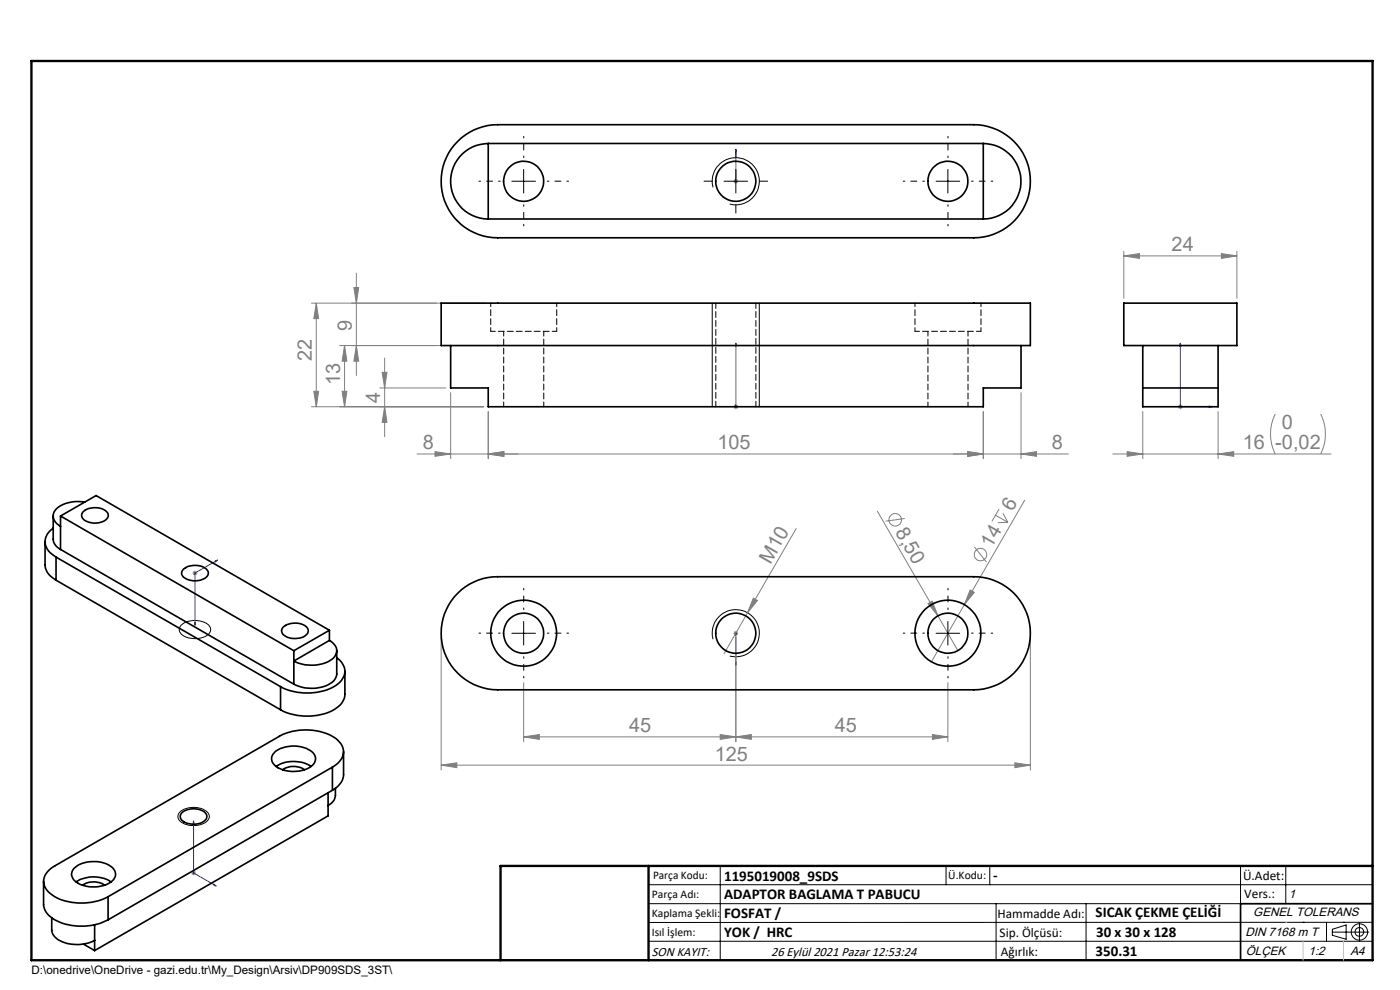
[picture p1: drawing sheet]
<svg xmlns="http://www.w3.org/2000/svg" width="297mm" height="210mm" viewBox="0 0 297 210" stroke-linecap="round" stroke-linejoin="round" font-family="sans-serif">
<g fill="none" stroke="#808080" stroke-width=".21">
<path d="M155.6 38.4h1M155.8 38.1l.7 .7M156.1 38v.9M156.5 38.1l-.7 .7M75.6 58v21.6M238.4 54.3l3.3-.5v1zM238.4 53.3v10M238.4 54.3h24M259.1 53.8l3.3 .5-3.3 .5zM262.4 53.3v10M66.1 64.3h37M67.1 64.3v22"/>
<path d="M67.1 64.3l.5 3.3h-1zM72.1 73.3h32.5M73.1 73.3v13M73.1 73.3l.5 3.3h-1zM75.1 61h1l-.5 3.3zM75.6 73.3l.5 3.3h-1zM81.1 79h1l-.5 3.3zM81.6 75.9v16.7M66.1 86.3h36.5M66.6 83h1l-.5 3.3zM72.6 83h1l-.5 3.3zM80.6 82.3h14"/>
<path d="M81.6 86.3l.5 3.3h-1zM88.5 96.3h138.2M92.3 95.8l3.3 .5-3.3 .5zM95.6 83.3v14M103.6 96.3l3.3-.5v1zM103.6 87.3v10M155.6 86.3h1M155.8 85.9l.7 .7M156.1 85.8v1M156.5 85.9l-.7 .7M205.3 95.8l3.3 .5-3.3 .5zM208.6 87.3v10"/>
<path d="M216.6 96.3l3.3-.5v1zM216.6 83.3v14M236.1 96.3h46.3M239.1 95.8l3.3 .5-3.3 .5zM242.4 87.3v10M249.9 86.3h1M250 85.9l.8 .7M250.4 85.8v1M250.8 85.9l-.8 .7M258.4 87.3v10M258.4 96.3l3.3-.5v1zM270.5 87.8a9.3 9.3 0 0 0 0 8.5"/>
<path d="M280.2 87.8a9.6 9.6 0 0 1 0 8.5M168.9 112.1l-10.3 17.9M186.1 108.4l12.9 22.2M191.9 110l-4 .6M206.7 116l2.6 3.2M211.2 109.3l2.6 1.5M211.9 108l-1.5 2.6M212.8 108.9l1 1.9M213.8 110.8l-2.1 .1M217.4 106.1l-12.8 22.2M40.9 121.6h1M41 121.2l.7 .7"/>
<path d="M41.3 121.1v1M41.7 121.2l-.7 .7M93.6 135.3v28M155.6 134.3h1M155.8 134l.7 .7M156.1 133.8v1M156.1 135.3v22M156.5 134l-.7 .7M158.6 130l-5 8.7M159.8 126.9l.9 .5-2.1 2.6zM196.9 128l.9-.5 1.2 3.1zM199 130.6l4.2 7.4"/>
<path d="M204.6 128.3l-7 12.1M205.8 125.2l.9 .5-2.1 2.6zM218.6 135.3v28M111.1 156.3l3.3-.5v1zM111.1 156.3h90M111.1 144.8v12.5M152.8 155.8l3.3 .5-3.3 .5zM156.1 156.3l3.3-.5v1zM197.8 155.8l3.3 .5-3.3 .5zM201.1 144.8v12.5M93.6 162.3l3.3-.5v1zM93.6 162.3h125"/>
<path d="M215.3 161.8l3.3 .5-3.3 .5zM40.6 185.2h1M40.7 184.8l.7 .7M41.1 184.7v1M41.4 184.8l-.7 .7"/>
<circle cx="189.9" cy="110.3" r="1.32"/>
<circle cx="208" cy="117.6" r="1.32"/>
</g>
<g fill="none" stroke="#000" stroke-width=".21">
<path d="M108.6 38.4h5M111.1 35.9v5M151.3 39.7a5 5 0 0 1 4.4-6.2 5 5 0 0 1 5.4 5.4 5 5 0 0 1-6.3 4.4M153.6 38.4h5M156.1 35.9v5M198.6 38.4h5M201.1 35.9v5M151.1 64.3v22M161.1 64.3v22M38.5 132.5a4.7 4.7 0 0 1 5.9 .3 1.56 1.56 0 0 1-1.2 2.3 4.9 4.9 0 0 1-4.8-.7l-.1-.1a1.22 1.22 0 0 1 .2-1.8zM108.6 134.3h5M111.1 131.8v5"/>
<path d="M151.3 135.6a5 5 0 0 1 4.4-6.2 5 5 0 0 1 5.4 5.4 5 5 0 0 1-6.3 4.4M198.6 134.3h5M201.1 131.8v5M38.2 172.2a4.6 4.6 0 0 1 6 .3 1.68 1.68 0 0 1-1.4 2.4 4.4 4.4 0 0 1-5-1.2v-.9zM137.6 187.7h153.6M137.6 191.7h153.6M137.6 199.7h153.6M152.8 183.7v20M200.7 183.7v4M210 183.7v4M211.3 191.7v12M230.4 191.7v12"/>
<path d="M263.2 183.7v20M272.8 183.7v8M276.4 195.6h.1M281.4 195.6v4.1M282.6 197.7h7.8M282.6 197.1l3-.9v3l-3-.8zM285 195.6h.1M288.4 195.8v3.8M291.2 195.6l-153.6 .1"/>
<circle cx="288.4" cy="197.7" r="1.74"/>
<circle cx="288.4" cy="197.7" r=".93"/>
</g>
<g fill="none" stroke="#00f" stroke-width=".21">
<path d="M156.1 31.7v.6v-.6M156.1 38.3v.3zM156.1 38.4h.1M156.1 31.7v6.7M156.1 72.8v.6v-.6M156.1 72.8v13.5M250.4 72.8v13.5h6.8M250.4 72.8l.2 .6h-.3zM156.1 86.1v.4zM156.1 86.3h.1M256.5 86.1l.7 .2-.7 .2zM45.6 118.9l.5-.1-.5 .4z"/>
<path d="M46.1 118.8l-4.8 2.8v11M41.2 132.1l.3-.1-.2 .6zM156.1 134.2v.3zM156.1 134.3h.1M156.1 134.3v6.8M156.1 141.1v-.7v.7M41.1 174.1l.1 .7-.2-.2zM41.1 174.1v11.1l4.8 2.8M45.4 187.5l.5 .5-.5-.2z"/>
</g>
<path d="M106.2 203.7h185" fill="none" stroke="#000" stroke-width=".25"/>
<path d="M291.2 191.7h-28v12" fill="none" stroke="#000" stroke-width=".35"/>
<path d="M6.7 12.9h284.5v190.8h-284.5zM137.6 183.7v20M291.2 183.7h-185v20" fill="none" stroke="#000" stroke-width=".5"/>
<path d="M272.8 195.6h.1M276.4 199.7v4M285 199.7v4" fill="none" stroke="#c0c0c0" stroke-width=".21"/>
<g fill="none" stroke="#000" stroke-width=".21" stroke-dasharray="15.2 1.3 1.3 1.3" stroke-dashoffset="14.9">
<path d="M106.1 38.4h-4.5M111.1 33.4v-4.5M116.1 38.4h4.5M196.1 38.4h-4.5M201.1 33.4v-4.5M206.1 38.4h4.5M111.1 43.4v4.5M201.1 43.4v4.5M106.1 134.3h-4.5M111.1 129.3v-4.5M111.1 139.3v4.5M116.1 134.3h4.5"/>
<path d="M196.1 134.3h-4.5M201.1 129.3v-4.5M201.1 139.3v4.5M206.1 134.3h4.5"/>
</g>
<path d="M151.1 38.4h-1.7M156.1 33.4v-1.7M161.1 38.4h1.8M156.1 43.4v1.8" fill="none" stroke="#000" stroke-width=".21" stroke-dasharray="15.2 1.3 1.3 1.3"/>
<g fill="#00f">
<path d="M156.1 86.1v.4zM156.1 72.8v.6z"/>
<path d="M156.1 140.4v.7zM156.1 134.2v.3z"/>
<path d="M45.4 187.5l.5 .5-.5-.2zM41.1 174.1l.1 .7-.2-.2zM45.6 118.9v.3l.5-.4zM41.2 132.1l.1 .5 .2-.6zM156.1 31.7v.6zM156.1 38.3v.3z"/>
<path d="M256.5 86.1l.7 .2-.7 .2zM250.4 72.8l.2 .6h-.3z"/>
</g>
<g fill="#808080">
<path d="M196.9 128l.9-.5 1.2 3.1z"/>
<path d="M159.8 126.9l.9 .5-2.1 2.6z"/>
<path d="M205.8 125.2l.9 .5-2.1 2.6z"/>
<path d="M258.4 96.3l3.3-.5v1zM239.1 95.8l3.3 .5-3.3 .5zM197.8 155.8l3.3 .5-3.3 .5zM156.1 156.3l3.3-.5v1z"/>
<path d="M92.3 95.8l3.3 .5-3.3 .5zM103.6 96.3l3.3-.5v1zM205.3 95.8l3.3 .5-3.3 .5zM216.6 96.3l3.3-.5v1zM238.4 54.3l3.3-.5v1zM259.1 53.8l3.3 .5-3.3 .5zM111.1 156.3l3.3-.5v1zM152.8 155.8l3.3 .5-3.3 .5z"/>
<path d="M93.6 162.3l3.3-.5v1zM215.3 161.8l3.3 .5-3.3 .5z"/>
<path d="M72.6 83h1l-.5 3.3zM73.1 73.3l.5 3.3h-1zM66.6 83h1l-.5 3.3zM67.1 64.3l.5 3.3h-1z"/>
<path d="M81.1 79h1l-.5 3.3zM81.6 86.3l.5 3.3h-1zM75.1 61h1l-.5 3.3zM75.6 73.3l.5 3.3h-1z"/>
<path d="M103.6 96.3l3.3-.5v1zM205.3 95.8l3.3 .5-3.3 .5z"/>
</g>
<g fill="none" stroke="#000" stroke-width=".35">
<path d="M97.1 30a11.8 11.8 0 0 1 8.5-3.6h101a12 12 0 0 1 12 12 12 12 0 0 1-12 12h-101a12 12 0 0 1-11.1-7.4 12 12 0 0 1 2.6-13zM103.6 30.4a8 8 0 0 0-8 8 8 8 0 0 0 8 8.1M103.6 30.4v16.1M103.6 30.4h105M208.6 30.4a8 8 0 0 1 8 8 8 8 0 0 1-8 8.1M208.6 30.4v16.1M103.6 46.5h105M93.6 64.3h125v9h-125zM95.6 73.3v9h8v4h105v-4h8v-9M238.4 64.3h24v9h-24zM242.4 73.3v13h16v-13M242.4 82.3h16"/>
<path d="M9.6 114.9v4.9a3.8 3.8 0 0 0 2.3 3.3M11.3 109.5v4.9a2.61 2.61 0 0 0 1.5 2.1M11.3 112a3.3 3.3 0 0 0-1.7 3 3.3 3.3 0 0 0 1.8 2.9l.5 .3M11.9 118.2l47.6 27.5M11.9 118.2v4.9M12.8 116.5l49.5 28.6M12.8 109.5l49.5 28.5M12.8 109.5l7.6-4.4 49.5 28.6M12.8 109.5v7M17.6 108.5a3.9 3.9 0 0 1 5.3 .3 1.57 1.57 0 0 1-1.6 2 3.5 3.5 0 0 1-3.9-1.1v-.7zM18 106.5a7 7 0 0 0-6.3 1.8 2.2 2.2 0 0 0 1.1 3.3M11.9 123.1l47.6 27.5"/>
<path d="M38.9 120.8a3.9 3.9 0 0 1 5.2 .3 1.35 1.35 0 0 1-1.2 1.8 3.8 3.8 0 0 1-4.3-1l-.1-.4zM60.1 133a3.9 3.9 0 0 1 5.2 .3 1.56 1.56 0 0 1-1.6 2 3.5 3.5 0 0 1-3.9-1.1l-.1-.5zM62.3 138v7.1M69.9 133.7l-7.6 4.3M69.9 133.7v2.1M71.4 138v4.9a3.2 3.2 0 0 1-2.7 2.7 8.7 8.7 0 0 1-6.4-.5M71.4 139.5a3.3 3.3 0 0 1 1.8 3 3.3 3.3 0 0 1-1.9 2.9 12.3 12.3 0 0 1-11.8 .3M97.1 125.8a12 12 0 0 1 8.5-3.5h101a12 12 0 0 1 12 12 12 12 0 0 1-12 12h-101a12 12 0 0 1-11.1-7.4 12 12 0 0 1 2.6-13.1zM58.4 159.4a6.8 6.8 0 0 1 8 .3 1.93 1.93 0 0 1-.7 3.1 6.9 6.9 0 0 1-7.4-.4 1.82 1.82 0 0 1 .1-3zM59.5 145.7v4.9M62.3 140.2l7.6-4.4a2.25 2.25 0 0 1 1.1 3.4 7.2 7.2 0 0 1-7.3 1.6zM72.9 159.4v5a4 4 0 0 1-2.4 3.2"/>
<path d="M73.2 142.4v4.9a4.2 4.2 0 0 1-2.9 3.5 12.8 12.8 0 0 1-10.8-.2M38.6 172.4a3.9 3.9 0 0 1 5 .1 1.24 1.24 0 0 1-.8 2 4 4 0 0 1-4.4-.7l-.2-.7zM58.6 162.6a7 7 0 0 1 7.4 0M59.9 163.3a4.2 4.2 0 0 1 4.7 0M69.6 168.2v4.9l-49.5 28.5M70.5 162.7a3.5 3.5 0 0 0 2.1-4.5 7.5 7.5 0 0 0-5.6-3.2 12.3 12.3 0 0 0-7.8 1.2l-47.6 27.5a3.6 3.6 0 0 0-2.2 4 6.8 6.8 0 0 0 5.8 3.7 12.4 12.4 0 0 0 7.7-1.2M70.5 162.7l-47.6 27.5M70.5 162.7v4.9M70.5 167.6l-47.6 27.5M71.2 167.2v1.5a2.52 2.52 0 0 1-1.6 2.2M9.2 186.9v4.9a4.3 4.3 0 0 0 2.9 3.6 12.6 12.6 0 0 0 10.8-.3M11 194.7v2.6a3.4 3.4 0 0 0 2.7 2.6 8.3 8.3 0 0 0 6.4-.4"/>
<path d="M15.7 184.2a6.7 6.7 0 0 1 8.3-.1 1.89 1.89 0 0 1-.8 3.2 6.8 6.8 0 0 1-7.6-.7 1.71 1.71 0 0 1 .1-2.4zM16.2 187.1a7 7 0 0 1 7.4 0M17.5 187.8a4.2 4.2 0 0 1 4.7 0M20.1 196.2v5.4M22.9 190.2v4.9M17.7 200.3l2.4 1.3"/>
<circle cx="111.1" cy="38.4" r="4.3"/>
<circle cx="156.1" cy="38.4" r="4.3"/>
<circle cx="201.1" cy="38.4" r="4.2"/>
<circle cx="111.1" cy="134.3" r="4.3"/>
<circle cx="111.1" cy="134.3" r="7"/>
<circle cx="156.1" cy="134.3" r="4.3"/>
<circle cx="201.1" cy="134.3" r="4.2"/>
<circle cx="201.1" cy="134.3" r="7"/>
</g>
<path d="M104.1 70.3h14M106.9 70.3v16M194.1 70.3h14M196.9 70.3v16M115.4 86.3v-16M205.4 86.3v-16" fill="none" stroke="#000" stroke-width=".21" stroke-dasharray="1.3 .6" stroke-dashoffset=".3"/>
<path d="M104.1 64.3v6M118.1 70.3v-6M194.1 64.3v6M208.1 70.3v-6" fill="none" stroke="#000" stroke-width=".21" stroke-dasharray="1.3 .6" stroke-dashoffset=".5"/>
<path d="M151.9 64.3v22M160.4 86.3v-22" fill="none" stroke="#000" stroke-width=".21" stroke-dasharray="1.3 .6" stroke-dashoffset=".1"/>
<g font-size="4.2" fill="#808080">
<text x="248.6" y="53.3">24</text>
<text x="74.7" y="70.3" transform="rotate(-90 74.7 70.3)">9</text>
<text x="66.2" y="76.6" transform="rotate(-90 66.2 76.6)">22</text>
<text x="72.2" y="81.6" transform="rotate(-90 72.2 81.6)">13</text>
<text x="80.7" y="85.5" transform="rotate(-90 80.7 85.5)">4</text>
<text x="89.7" y="95.3">8</text>
<text x="152.2" y="95.3">105</text>
<text x="223.1" y="95.3">8</text>
<text x="263.7" y="95.3">16 -0,02</text>
<text x="272" y="91.1">0</text>
<text x="189.8" y="112.8" transform="rotate(60 189.8 112.8)">8,50</text>
<text x="214.8" y="108.7" transform="rotate(-60 214.8 108.7)">6</text>
<text x="163.4" y="119.8" transform="rotate(-60 163.4 119.8)">M10</text>
<text x="210.3" y="116.4" transform="rotate(-60 210.3 116.4)">14</text>
<text x="133.5" y="155.4">45</text>
<text x="177.1" y="155.4">45</text>
<text x="151.6" y="161.4">125</text>
</g>
<g font-size="3.2">
<text x="153.6" y="186.8">1195019008_9SDS</text>
<text x="153.6" y="190.8">ADAPTOR BAGLAMA T PABUCU</text>
<text x="210.7" y="186.6">-</text>
<text x="153.6" y="194.8">FOSFAT /</text>
<text x="232.4" y="194.5">SICAK ÇEKME ÇELİĞİ</text>
<text x="153.6" y="198.8">YOK / HRC</text>
<text x="232.4" y="202.8">350.31</text>
<text x="232.5" y="198.8">30 x 30 x 128</text>
</g>
<g font-size="2.8">
<text x="263.7" y="186.7">Ü.Adet:</text>
<text x="263.9" y="190.5">Vers.:</text>
<text x="211.6" y="194.8">Hammadde Adı:</text>
<text x="138.3" y="202.8">SON KAYIT:</text>
<text x="163.6" y="202.8">26 Eylül 2021 Pazar 12:53:24</text>
<text x="212.1" y="198.7">Sip. Ölçüsü:</text>
<text x="212.3" y="202.7">Ağırlık:</text>
</g>
<g font-size="2.6">
<text x="273.4" y="190.4">1</text>
<text x="265.9" y="194.4">GENEL TOLERANS</text>
<text x="264.2" y="198.5">DIN 7168 m T</text>
<text x="264.3" y="202.6">ÖLÇEK</text>
<text x="277.6" y="202.6">1:2</text>
<text x="286.5" y="202.6">A4</text>
</g>
<g font-size="2.5">
<text x="138.3" y="190.5">Parça Adı:</text>
<text x="138.5" y="186.5">Parça Kodu:</text>
<text x="201.2" y="186.5">Ü.Kodu:</text>
<text x="138.3" y="194.5">Kaplama Şekli:</text>
<text x="138.3" y="198.6">Isıl İşlem:</text>
<text x="6.7" y="206.7">D:\onedrive\OneDrive - gazi.edu.tr\My_Design\Arsiv\DP909SDS_3ST\</text>
</g>
</svg>
